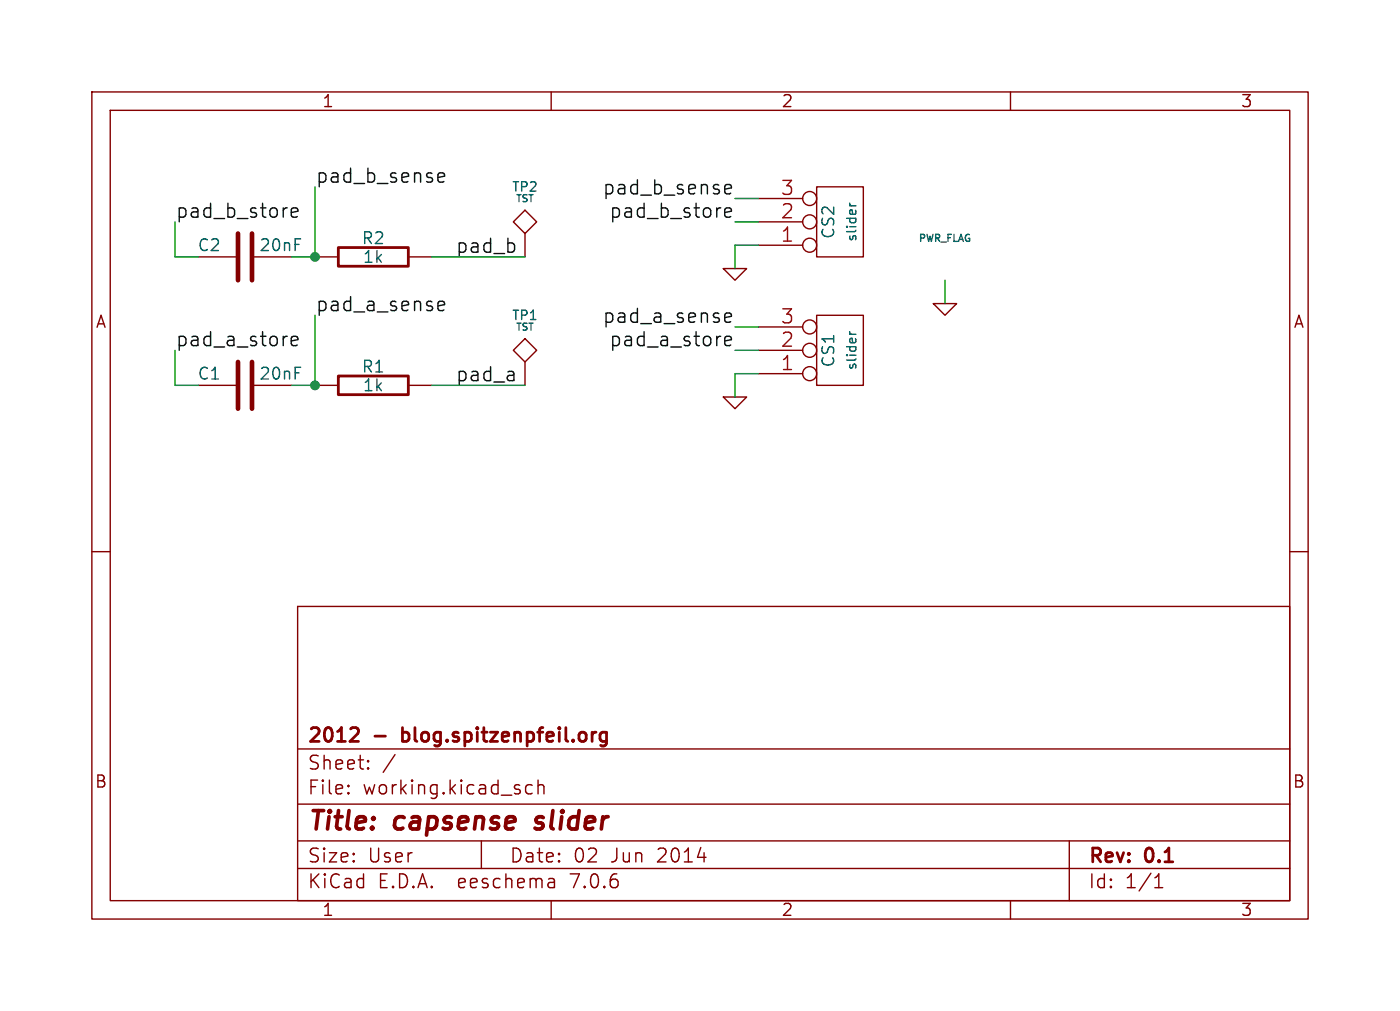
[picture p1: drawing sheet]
(kicad_sch (version 20230121) (generator eeschema)

 (paper "User" 152.4 109.957)

 (title_block
  (title "capsense slider")
  (date "02 Jun 2014")
  (rev "0.1")
  (company "2012 - blog.spitzenpfeil.org"))

 (lib_symbols
  (symbol "slider_test-rescue:C" (pin_numbers hide) (pin_names (offset 0.254)) (in_bom yes) (on_board yes)
   (property "Reference" "C" (at 1.27 2.54 0) (effects (font (size 1.27 1.27)) (justify left)))
   (property "Value" "C" (at 1.27 -2.54 0) (effects (font (size 1.27 1.27)) (justify left)))
   (property "Footprint" "" (at 0 0 0) (effects (font (size 1.27 1.27)) hide))
   (property "Datasheet" "" (at 0 0 0) (effects (font (size 1.27 1.27)) hide))
   (symbol "C_0_1"
    (polyline (pts (xy -2.54 -0.762) (xy 2.54 -0.762)) (stroke (width 0.508) (type solid)) (fill (type none)))
    (polyline (pts (xy -2.54 0.762) (xy 2.54 0.762)) (stroke (width 0.508) (type solid)) (fill (type none))))
   (symbol "C_1_1"
    (pin passive line (at 0 5.08 270) (length 4.318) (name "~" (effects (font (size 1.016 1.016)))) (number "1" (effects (font (size 1.016 1.016)))))
    (pin passive line (at 0 -5.08 90) (length 4.318) (name "~" (effects (font (size 1.016 1.016)))) (number "2" (effects (font (size 1.016 1.016)))))))
  (symbol "slider_test-rescue:CONN_3" (pin_names (offset 1.016) hide) (in_bom yes) (on_board yes)
   (property "Reference" "K" (at -1.27 0 90) (effects (font (size 1.27 1.27))))
   (property "Value" "CONN_3" (at 1.27 0 90) (effects (font (size 1.016 1.016))))
   (property "Footprint" "" (at 0 0 0) (effects (font (size 1.27 1.27)) hide))
   (property "Datasheet" "" (at 0 0 0) (effects (font (size 1.27 1.27)) hide))
   (symbol "CONN_3_0_1"
    (rectangle (start -2.54 3.81) (end 2.54 -3.81) (stroke (width 0) (type solid)) (fill (type none))))
   (symbol "CONN_3_1_1"
    (pin passive inverted (at -8.89 2.54 0) (length 6.35) (name "P1" (effects (font (size 1.524 1.524)))) (number "1" (effects (font (size 1.524 1.524)))))
    (pin passive inverted (at -8.89 0 0) (length 6.35) (name "PM" (effects (font (size 1.524 1.524)))) (number "2" (effects (font (size 1.524 1.524)))))
    (pin passive inverted (at -8.89 -2.54 0) (length 6.35) (name "P3" (effects (font (size 1.524 1.524)))) (number "3" (effects (font (size 1.524 1.524)))))))
  (symbol "slider_test-rescue:GND" (power) (pin_names (offset 0)) (in_bom yes) (on_board yes)
   (property "Reference" "#PWR" (at 0 0 0) (effects (font (size 0.762 0.762)) hide))
   (property "Value" "GND" (at 0 -1.778 0) (effects (font (size 0.762 0.762)) hide))
   (property "Footprint" "" (at 0 0 0) (effects (font (size 1.27 1.27)) hide))
   (property "Datasheet" "" (at 0 0 0) (effects (font (size 1.27 1.27)) hide))
   (symbol "GND_0_1"
    (polyline (pts (xy -1.27 0) (xy 0 -1.27) (xy 1.27 0) (xy -1.27 0)) (stroke (width 0) (type solid)) (fill (type none))))
   (symbol "GND_1_1"
    (pin power_in line (at 0 0 90) (length 0) hide (name "GND" (effects (font (size 0.762 0.762)))) (number "1" (effects (font (size 0.762 0.762)))))))
  (symbol "slider_test-rescue:R" (pin_numbers hide) (pin_names (offset 0)) (in_bom yes) (on_board yes)
   (property "Reference" "R" (at 2.032 0 90) (effects (font (size 1.27 1.27))))
   (property "Value" "R" (at 0 0 90) (effects (font (size 1.27 1.27))))
   (property "Footprint" "" (at 0 0 0) (effects (font (size 1.27 1.27)) hide))
   (property "Datasheet" "" (at 0 0 0) (effects (font (size 1.27 1.27)) hide))
   (symbol "R_0_1"
    (rectangle (start -1.016 3.81) (end 1.016 -3.81) (stroke (width 0.3048) (type solid)) (fill (type none))))
   (symbol "R_1_1"
    (pin passive line (at 0 6.35 270) (length 2.54) (name "~" (effects (font (size 1.524 1.524)))) (number "1" (effects (font (size 1.524 1.524)))))
    (pin passive line (at 0 -6.35 90) (length 2.54) (name "~" (effects (font (size 1.524 1.524)))) (number "2" (effects (font (size 1.524 1.524)))))))
  (symbol "slider_test-rescue:TST" (pin_numbers hide) (pin_names (offset 1.016) hide) (in_bom yes) (on_board yes)
   (property "Reference" "P" (at 0 7.62 0) (effects (font (size 1.016 1.016))))
   (property "Value" "TST" (at 0 6.35 0) (effects (font (size 0.762 0.762))))
   (property "Footprint" "" (at 0 0 0) (effects (font (size 1.27 1.27)) hide))
   (property "Datasheet" "" (at 0 0 0) (effects (font (size 1.27 1.27)) hide))
   (symbol "TST_0_1"
    (polyline (pts (xy 0 5.08) (xy -1.27 3.81) (xy 0 2.54) (xy 1.27 3.81) (xy 0 5.08) (xy 0 5.08)) (stroke (width 0) (type solid)) (fill (type none))))
   (symbol "TST_1_1"
    (pin passive line (at 0 0 90) (length 2.54) (name "~" (effects (font (size 1.016 1.016)))) (number "1" (effects (font (size 1.016 1.016))))))))

 (junction (at 34.29 41.91) (diameter 0) (color 0 0 0 0))
 (junction (at 34.29 27.94) (diameter 0) (color 0 0 0 0))

 (wire (pts (xy 34.29 41.91) (xy 34.29 34.29)) (stroke (width 0) (type default)))
 (wire (pts (xy 34.29 20.32) (xy 34.29 27.94)) (stroke (width 0) (type default)))
 (wire (pts (xy 34.29 27.94) (xy 31.75 27.94)) (stroke (width 0) (type default)))
 (wire (pts (xy 57.15 41.91) (xy 46.99 41.91)) (stroke (width 0) (type default)))
 (wire (pts (xy 19.05 27.94) (xy 21.59 27.94)) (stroke (width 0) (type default)))
 (wire (pts (xy 80.01 24.13) (xy 82.55 24.13)) (stroke (width 0) (type default)))
 (wire (pts (xy 80.01 43.18) (xy 80.01 40.64)) (stroke (width 0) (type default)))
 (wire (pts (xy 31.75 41.91) (xy 34.29 41.91)) (stroke (width 0) (type default)))
 (wire (pts (xy 80.01 35.56) (xy 82.55 35.56)) (stroke (width 0) (type default)))
 (wire (pts (xy 19.05 24.13) (xy 19.05 27.94)) (stroke (width 0) (type default)))
 (wire (pts (xy 82.55 26.67) (xy 80.01 26.67)) (stroke (width 0) (type default)))
 (wire (pts (xy 102.87 30.48) (xy 102.87 33.02)) (stroke (width 0) (type default)))
 (wire (pts (xy 80.01 40.64) (xy 82.55 40.64)) (stroke (width 0) (type default)))
 (wire (pts (xy 21.59 41.91) (xy 19.05 41.91)) (stroke (width 0) (type default)))
 (wire (pts (xy 80.01 21.59) (xy 82.55 21.59)) (stroke (width 0) (type default)))
 (wire (pts (xy 19.05 41.91) (xy 19.05 38.1)) (stroke (width 0) (type default)))
 (wire (pts (xy 80.01 38.1) (xy 82.55 38.1)) (stroke (width 0) (type default)))
 (wire (pts (xy 57.15 27.94) (xy 46.99 27.94)) (stroke (width 0) (type default)))
 (wire (pts (xy 80.01 26.67) (xy 80.01 29.21)) (stroke (width 0) (type default)))

 (label "pad_b_sense" (at 80.01 21.59 180) (effects (font (size 1.524 1.524)) (justify right bottom)))
 (label "pad_b_sense" (at 34.29 20.32 0) (effects (font (size 1.524 1.524)) (justify left bottom)))
 (label "pad_a" (at 49.53 41.91 0) (effects (font (size 1.524 1.524)) (justify left bottom)))
 (label "pad_b" (at 49.53 27.94 0) (effects (font (size 1.524 1.524)) (justify left bottom)))
 (label "pad_a_store" (at 80.01 38.1 180) (effects (font (size 1.524 1.524)) (justify right bottom)))
 (label "pad_b_store" (at 80.01 24.13 180) (effects (font (size 1.524 1.524)) (justify right bottom)))
 (label "pad_a_sense" (at 80.01 35.56 180) (effects (font (size 1.524 1.524)) (justify right bottom)))
 (label "pad_b_store" (at 19.05 24.13 0) (effects (font (size 1.524 1.524)) (justify left bottom)))
 (label "pad_a_store" (at 19.05 38.1 0) (effects (font (size 1.524 1.524)) (justify left bottom)))
 (label "pad_a_sense" (at 34.29 34.29 0) (effects (font (size 1.524 1.524)) (justify left bottom)))

 (symbol (lib_id "slider_test-rescue:C") (at 26.67 41.91 90) (unit 1) (in_bom yes) (on_board yes) (dnp no)
  (property "Reference" "C1" (at 24.13 40.64 90) (effects (font (size 1.27 1.27)) (justify left)))
  (property "Value" "20nF" (at 33.02 40.64 90) (effects (font (size 1.27 1.27)) (justify left)))
  (property "Footprint" "" (at 26.67 41.91 0) (effects (font (size 1.524 1.524)) hide))
  (property "Datasheet" "" (at 26.67 41.91 0) (effects (font (size 1.524 1.524)) hide)) (pin "1") (pin "2"))

 (symbol (lib_id "slider_test-rescue:R") (at 40.64 41.91 90) (unit 1) (in_bom yes) (on_board yes) (dnp no)
  (property "Reference" "R1" (at 40.64 39.878 90) (effects (font (size 1.27 1.27))))
  (property "Value" "1k" (at 40.64 41.91 90) (effects (font (size 1.27 1.27))))
  (property "Footprint" "" (at 40.64 41.91 0) (effects (font (size 1.524 1.524)) hide))
  (property "Datasheet" "" (at 40.64 41.91 0) (effects (font (size 1.524 1.524)) hide)) (pin "1") (pin "2"))

 (symbol (lib_id "slider_test-rescue:GND") (at 80.01 43.18 0) (unit 1) (in_bom yes) (on_board yes) (dnp no)
  (property "Reference" "#PWR02" (at 80.01 43.18 0) (effects (font (size 0.762 0.762)) hide))
  (property "Value" "GND" (at 80.01 44.958 0) (effects (font (size 0.762 0.762)) hide))
  (property "Footprint" "" (at 80.01 43.18 0) (effects (font (size 1.524 1.524)) hide))
  (property "Datasheet" "" (at 80.01 43.18 0) (effects (font (size 1.524 1.524)) hide)) (pin "1"))

 (symbol (lib_id "slider_test-rescue:TST") (at 57.15 41.91 0) (unit 1) (in_bom yes) (on_board yes) (dnp no)
  (property "Reference" "TP1" (at 57.15 34.29 0) (effects (font (size 1.016 1.016))))
  (property "Value" "TST" (at 57.15 35.56 0) (effects (font (size 0.762 0.762))))
  (property "Footprint" "" (at 57.15 41.91 0) (effects (font (size 1.524 1.524)) hide))
  (property "Datasheet" "" (at 57.15 41.91 0) (effects (font (size 1.524 1.524)) hide)) (pin "1"))

 (symbol (lib_id "slider_test-rescue:CONN_3") (at 91.44 38.1 0) (mirror x) (unit 1) (in_bom yes) (on_board yes) (dnp no)
  (property "Reference" "CS1" (at 90.17 38.1 90) (effects (font (size 1.27 1.27))))
  (property "Value" "slider" (at 92.71 38.1 90) (effects (font (size 1.016 1.016))))
  (property "Footprint" "" (at 91.44 38.1 0) (effects (font (size 1.524 1.524)) hide))
  (property "Datasheet" "" (at 91.44 38.1 0) (effects (font (size 1.524 1.524)) hide)) (pin "1") (pin "2") (pin "3"))

 (symbol (lib_id "slider_test-rescue:TST") (at 57.15 27.94 0) (unit 1) (in_bom yes) (on_board yes) (dnp no)
  (property "Reference" "TP2" (at 57.15 20.32 0) (effects (font (size 1.016 1.016))))
  (property "Value" "TST" (at 57.15 21.59 0) (effects (font (size 0.762 0.762))))
  (property "Footprint" "" (at 57.15 27.94 0) (effects (font (size 1.524 1.524)) hide))
  (property "Datasheet" "" (at 57.15 27.94 0) (effects (font (size 1.524 1.524)) hide)) (pin "1"))

 (symbol (lib_id "slider_test-rescue:R") (at 40.64 27.94 90) (unit 1) (in_bom yes) (on_board yes) (dnp no)
  (property "Reference" "R2" (at 40.64 25.908 90) (effects (font (size 1.27 1.27))))
  (property "Value" "1k" (at 40.64 27.94 90) (effects (font (size 1.27 1.27))))
  (property "Footprint" "" (at 40.64 27.94 0) (effects (font (size 1.524 1.524)) hide))
  (property "Datasheet" "" (at 40.64 27.94 0) (effects (font (size 1.524 1.524)) hide)) (pin "1") (pin "2"))

 (symbol (lib_id "slider_test-rescue:C") (at 26.67 27.94 90) (unit 1) (in_bom yes) (on_board yes) (dnp no)
  (property "Reference" "C2" (at 24.13 26.67 90) (effects (font (size 1.27 1.27)) (justify left)))
  (property "Value" "20nF" (at 33.02 26.67 90) (effects (font (size 1.27 1.27)) (justify left)))
  (property "Footprint" "" (at 26.67 27.94 0) (effects (font (size 1.524 1.524)) hide))
  (property "Datasheet" "" (at 26.67 27.94 0) (effects (font (size 1.524 1.524)) hide)) (pin "1") (pin "2"))

 (symbol (lib_id "slider_test-rescue:CONN_3") (at 91.44 24.13 0) (mirror x) (unit 1) (in_bom yes) (on_board yes) (dnp no)
  (property "Reference" "CS2" (at 90.17 24.13 90) (effects (font (size 1.27 1.27))))
  (property "Value" "slider" (at 92.71 24.13 90) (effects (font (size 1.016 1.016))))
  (property "Footprint" "" (at 91.44 24.13 0) (effects (font (size 1.524 1.524)) hide))
  (property "Datasheet" "" (at 91.44 24.13 0) (effects (font (size 1.524 1.524)) hide)) (pin "1") (pin "2") (pin "3"))

 (symbol (lib_id "slider_test-rescue:GND") (at 80.01 29.21 0) (unit 1) (in_bom yes) (on_board yes) (dnp no)
  (property "Reference" "#PWR01" (at 80.01 29.21 0) (effects (font (size 0.762 0.762)) hide))
  (property "Value" "GND" (at 80.01 30.988 0) (effects (font (size 0.762 0.762)) hide))
  (property "Footprint" "" (at 80.01 29.21 0) (effects (font (size 1.524 1.524)) hide))
  (property "Datasheet" "" (at 80.01 29.21 0) (effects (font (size 1.524 1.524)) hide)) (pin "1"))

 (symbol (lib_id "PWR_FLAG") (at 102.87 30.48 0) (unit 1) (in_bom yes) (on_board yes) (dnp no)
  (property "Reference" "#FLG03" (at 102.87 28.067 0) (effects (font (size 0.762 0.762)) hide))
  (property "Value" "PWR_FLAG" (at 102.87 25.908 0) (effects (font (size 0.762 0.762))))
  (property "Footprint" "" (at 102.87 30.48 0) (effects (font (size 1.524 1.524))))
  (property "Datasheet" "" (at 102.87 30.48 0) (effects (font (size 1.524 1.524)))))

 (symbol (lib_id "slider_test-rescue:GND") (at 102.87 33.02 0) (unit 1) (in_bom yes) (on_board yes) (dnp no)
  (property "Reference" "#PWR04" (at 102.87 33.02 0) (effects (font (size 0.762 0.762)) hide))
  (property "Value" "GND" (at 102.87 34.798 0) (effects (font (size 0.762 0.762)) hide))
  (property "Footprint" "" (at 102.87 33.02 0) (effects (font (size 1.524 1.524))))
  (property "Datasheet" "" (at 102.87 33.02 0) (effects (font (size 1.524 1.524)))) (pin "1"))

 (sheet_instances (path "" (page "1"))))
